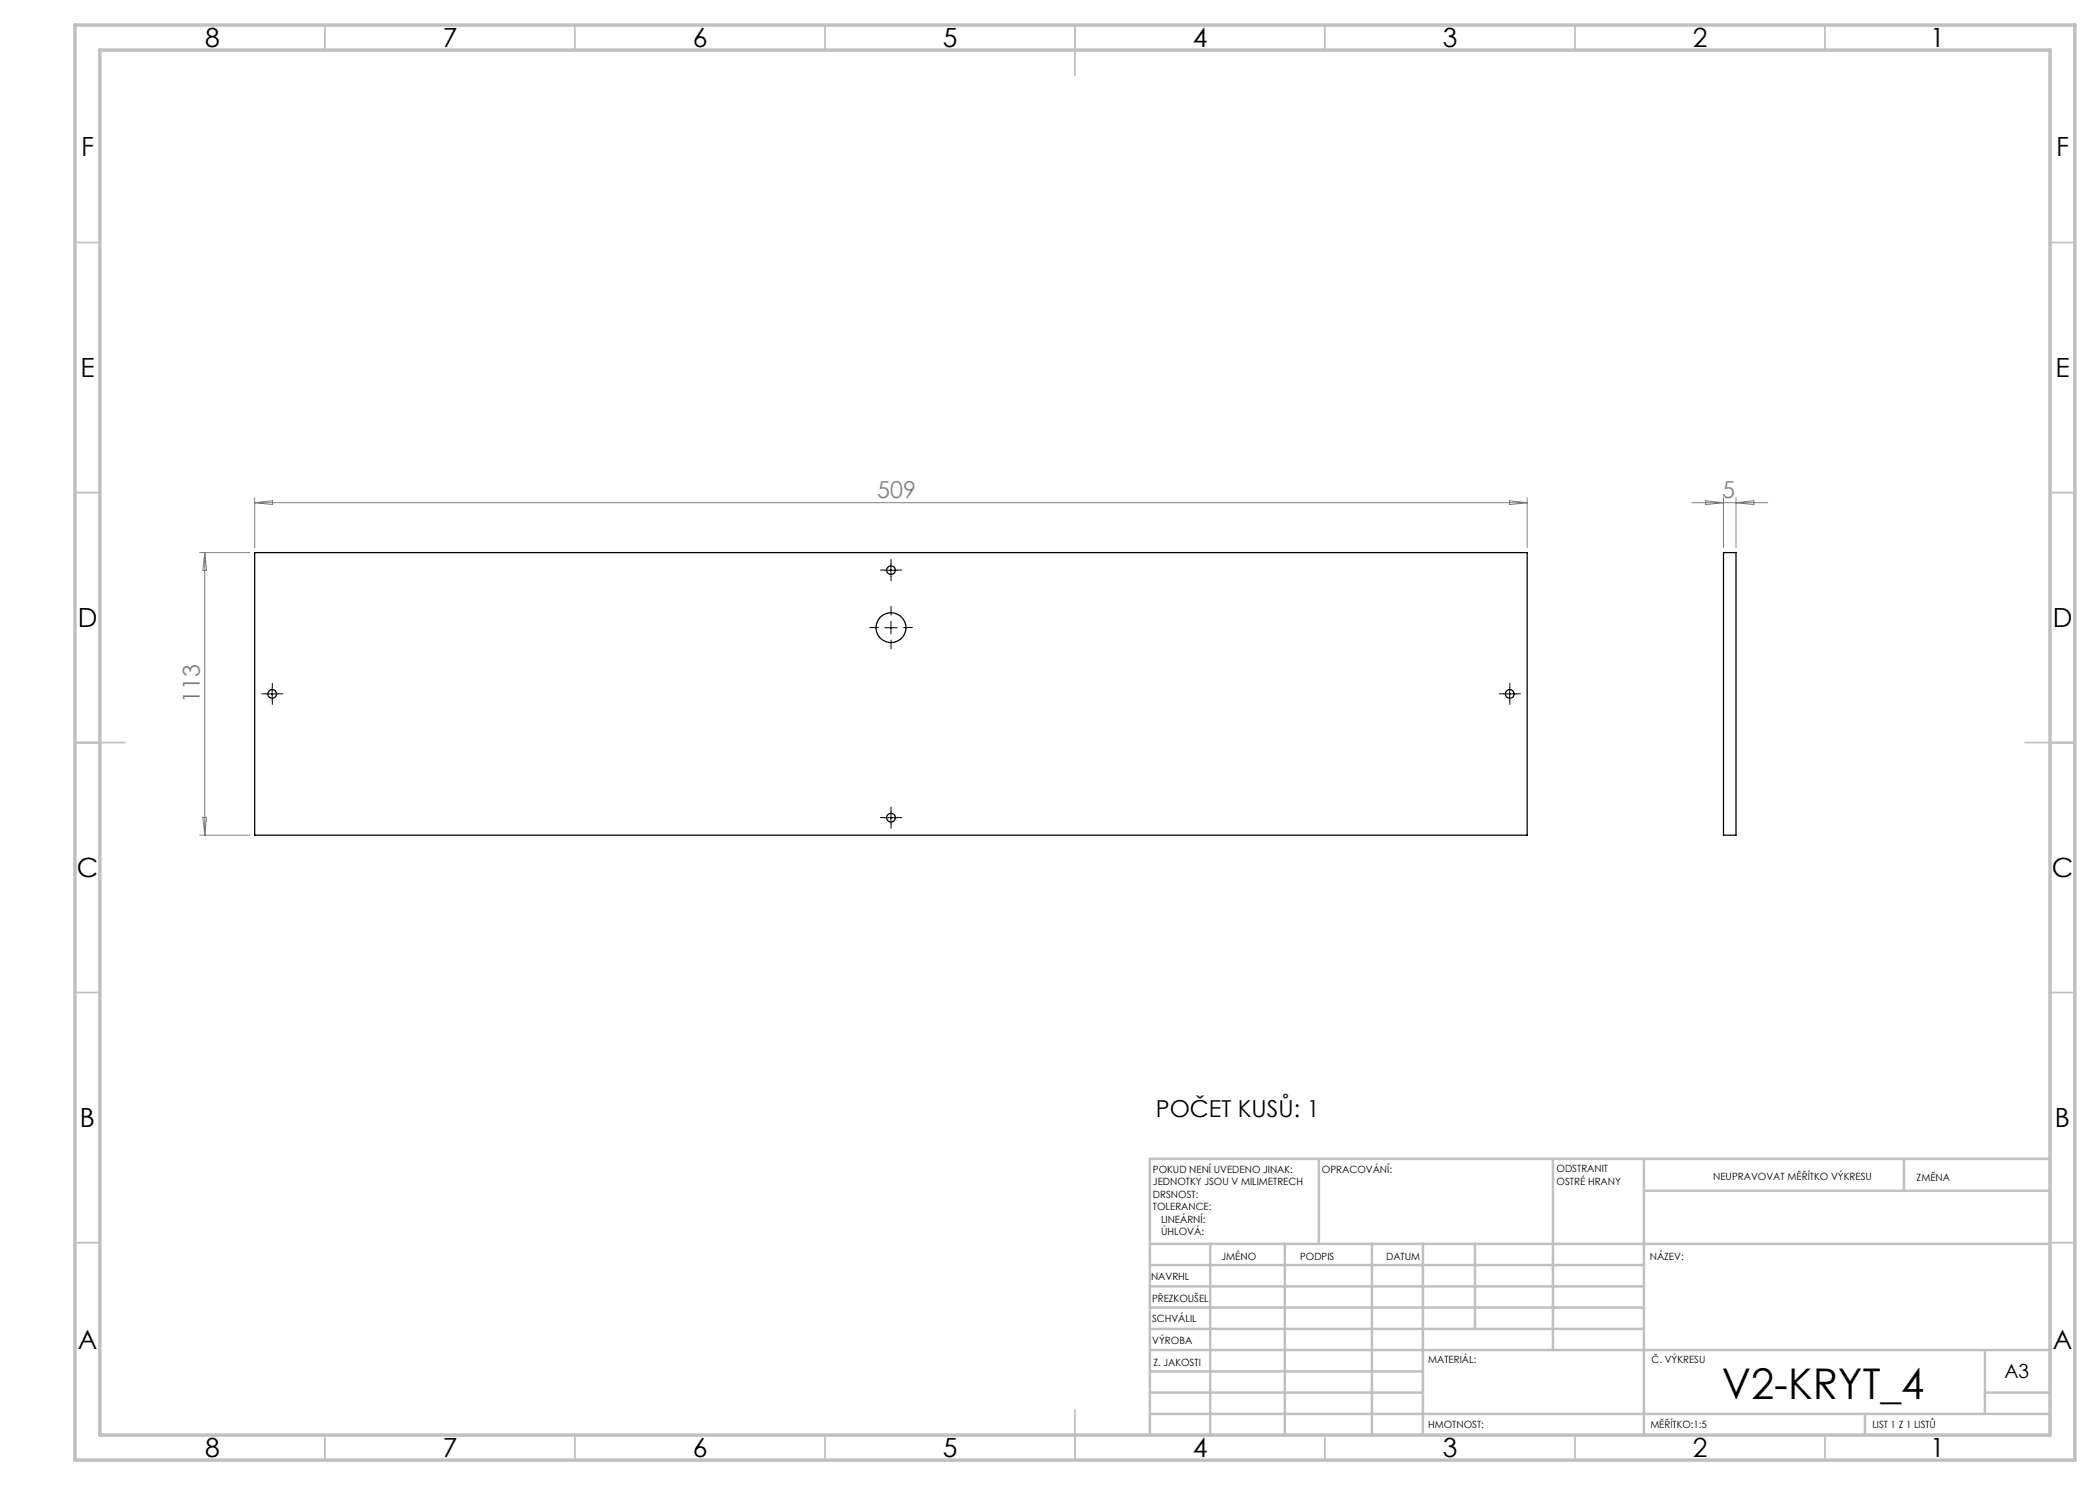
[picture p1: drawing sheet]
<svg xmlns="http://www.w3.org/2000/svg" width="420mm" height="297mm" viewBox="0 0 420 297" stroke-linecap="round" stroke-linejoin="round" font-family="sans-serif">
<g fill="none" stroke="#000" stroke-width=".2" stroke-dasharray="15.2 1.3 1.3 1.3">
<path d="M177 114h-.9M178.2 112.8v-.9M178.2 115.3v.8M179.5 114h.8M53.2 138.8h-.9M54.5 137.5v-.9M55.7 138.8h.9M175.7 125.5h-1.7M178.2 123v-1.7M178.2 128v1.8M180.7 125.5h1.8M300.7 138.8h-.9"/>
<path d="M302 137.5v-.9M303.2 138.8h.9M54.5 140v.9M302 140v.9M177 163.5h-.9M178.2 162.3v-.9M178.2 164.8v.8M179.5 163.5h.8"/>
</g>
<path d="M177 114h2.5M178.2 112.8v2.5M53.2 138.8h2.5M54.4 137.5v2.5M177 125.6h2.5M178.2 124.3v2.5M300.7 138.8h2.5M301.9 137.5v2.5M177 163.5h2.5M178.2 162.3v2.5" fill="none" stroke="#000" stroke-width=".2"/>
<g fill="none" stroke="#c0c0c0" stroke-width=".35">
<path d="M65 5v5M115 5v5M165 5v5M215 5v10M265 5v5M315 5v5M365 5v5M15 48.5h5M410 48.5h5M15 98.5h5M410 98.5h5M15 148.5h10"/>
<path d="M405 148.5h10M15 198.5h5M410 198.5h5M15 248.5h5M410 248.5h5M65 287v5M115 287v5M165 287v5M215 282v10M265 287v5M315 287v5M365 287v5"/>
</g>
<g fill="none" stroke="#c0c0c0" stroke-width=".5">
<path d="M263.8 231.8v17M310.6 231.8v38.2M328.8 231.8v55.2M328.8 238.2h81.2M380.8 231.8v6.4M410 231.8h-180v55.2M230 248.8h180M230 257.3h98.8M230 253h98.8M242 248.8v38.2M257 248.8v38.2M274.4 248.8v38.2"/>
<path d="M284.6 248.8v38.2M295 248.8v17M230 265.8h98.8M230 261.5h98.8M230 278.5h54.6M230 274.3h54.6M230 270h180M397 278.5h13M397 270v12.8M230 282.8h180M373 282.8v4.2"/>
</g>
<path d="M15 5h400v287h-400zM20 10h390v277h-390z" fill="none" stroke="#c0c0c0" stroke-width=".7"/>
<g fill="none" stroke="#808080" stroke-width=".2">
<path d="M50.9 99.6v9.9M305.4 99.6v9.9M344.7 99.6v9.9M347.2 99.6v9.9M39.9 110.5h10.1M41 110.5v56.5M41 110.5l.3 3.6h-.7zM50.9 100.5h254.5M50.9 100.5l3.6-.3v.7zM301.9 100.2l3.5 .3-3.5 .4zM338.3 100.5h15.3M341.1 100.2l3.6 .3-3.6 .4z"/>
<path d="M347.2 100.5l3.6-.3v.7zM39.9 167h10.1M40.6 163.5h.7l-.3 3.5z"/>
</g>
<g fill="none" stroke="#000" stroke-width=".25">
<path d="M50.9 110.5h254.5v56.5h-254.5zM344.7 110.5h2.5v56.5h-2.5z"/>
<circle cx="178.2" cy="114" r=".87"/>
<circle cx="54.4" cy="138.8" r=".88"/>
<circle cx="178.2" cy="125.5" r="2.99"/>
<circle cx="301.9" cy="138.8" r=".88"/>
<circle cx="178.2" cy="163.5" r=".87"/>
</g>
<text font-size="8.5" x="344.4" y="279.7">V2-KRYT_4</text>
<g font-size="5.3">
<text x="41" y="9.5">8</text>
<text x="88.5" y="9.5">7</text>
<text x="138.5" y="9.5">6</text>
<text x="188.5" y="9.5">5</text>
<text x="238.5" y="9.5">4</text>
<text x="288.5" y="9.5">3</text>
<text x="338.5" y="9.5">2</text>
<text x="386" y="9.5">1</text>
<text x="16.2" y="31.2">F</text>
<text x="411.2" y="31.2">F</text>
<text x="16.1" y="75.5">E</text>
<text x="411.1" y="75.5">E</text>
<text x="15.5" y="125.5">D</text>
<text x="410.5" y="125.5">D</text>
<text x="15.4" y="175.5">C</text>
<text x="410.4" y="175.5">C</text>
<text x="16" y="225.5">B</text>
<text x="411" y="225.5">B</text>
<text x="15.5" y="269.7">A</text>
<text x="410.5" y="269.7">A</text>
<text x="41" y="291.5">8</text>
<text x="88.5" y="291.5">7</text>
<text x="138.5" y="291.5">6</text>
<text x="188.5" y="291.5">5</text>
<text x="238.5" y="291.5">4</text>
<text x="288.5" y="291.5">3</text>
<text x="338.5" y="291.5">2</text>
<text x="386" y="291.5">1</text>
</g>
<g font-size="4.7" fill="#808080">
<text x="175.5" y="99.5">509</text>
<text x="344.4" y="99.5">5</text>
<text x="40" y="140.6" transform="rotate(-90 40 140.6)">113</text>
</g>
<text font-size="4.7" x="231.2" y="223.4">POČET KUSŮ: 1</text>
<text font-size="3.9" x="400.9" y="275.5">A3</text>
<g font-size="2">
<text x="230.6" y="234.6">POKUD NENÍ UVEDENO JINAK:</text>
<text x="230.6" y="237.1">JEDNOTKY JSOU V MILIMETRECH</text>
<text x="230.6" y="239.6">DRSNOST:</text>
<text x="264.4" y="234.6">OPRACOVÁNÍ:</text>
<text x="311.3" y="234.5">ODSTRANIT</text>
<text x="311.3" y="237">OSTRÉ HRANY</text>
<text x="342.6" y="236">NEUPRAVOVAT MĚŘÍTKO VÝKRESU</text>
<text x="383.3" y="236.2">ZMĚNA</text>
<text x="230.6" y="242.1">TOLERANCE:</text>
<text x="232.2" y="244.6">LINEÁRNÍ:</text>
<text x="232.2" y="247.1">ÚHLOVÁ:</text>
<text x="244.3" y="252">JMÉNO</text>
<text x="260" y="251.9">PODPIS</text>
<text x="277.2" y="251.9">DATUM</text>
<text x="330" y="251.9">NÁZEV:</text>
<text x="230.2" y="256.1">NAVRHL</text>
<text x="230.4" y="260.3">PŘEZKOUŠEL</text>
<text x="230.4" y="264.4">SCHVÁLIL</text>
<text x="230.5" y="268.8">VÝROBA</text>
<text x="230.7" y="273.1">Z. JAKOSTI</text>
<text x="285.6" y="272.5">MATERIÁL:</text>
<text x="330.3" y="272.5">Č. VÝKRESU</text>
<text x="285.6" y="285.5">HMOTNOST:</text>
<text x="330.1" y="285.6">MĚŘÍTKO:1:5</text>
<text x="374.5" y="285.6">LIST 1 Z 1 LISTŮ</text>
</g>
</svg>
